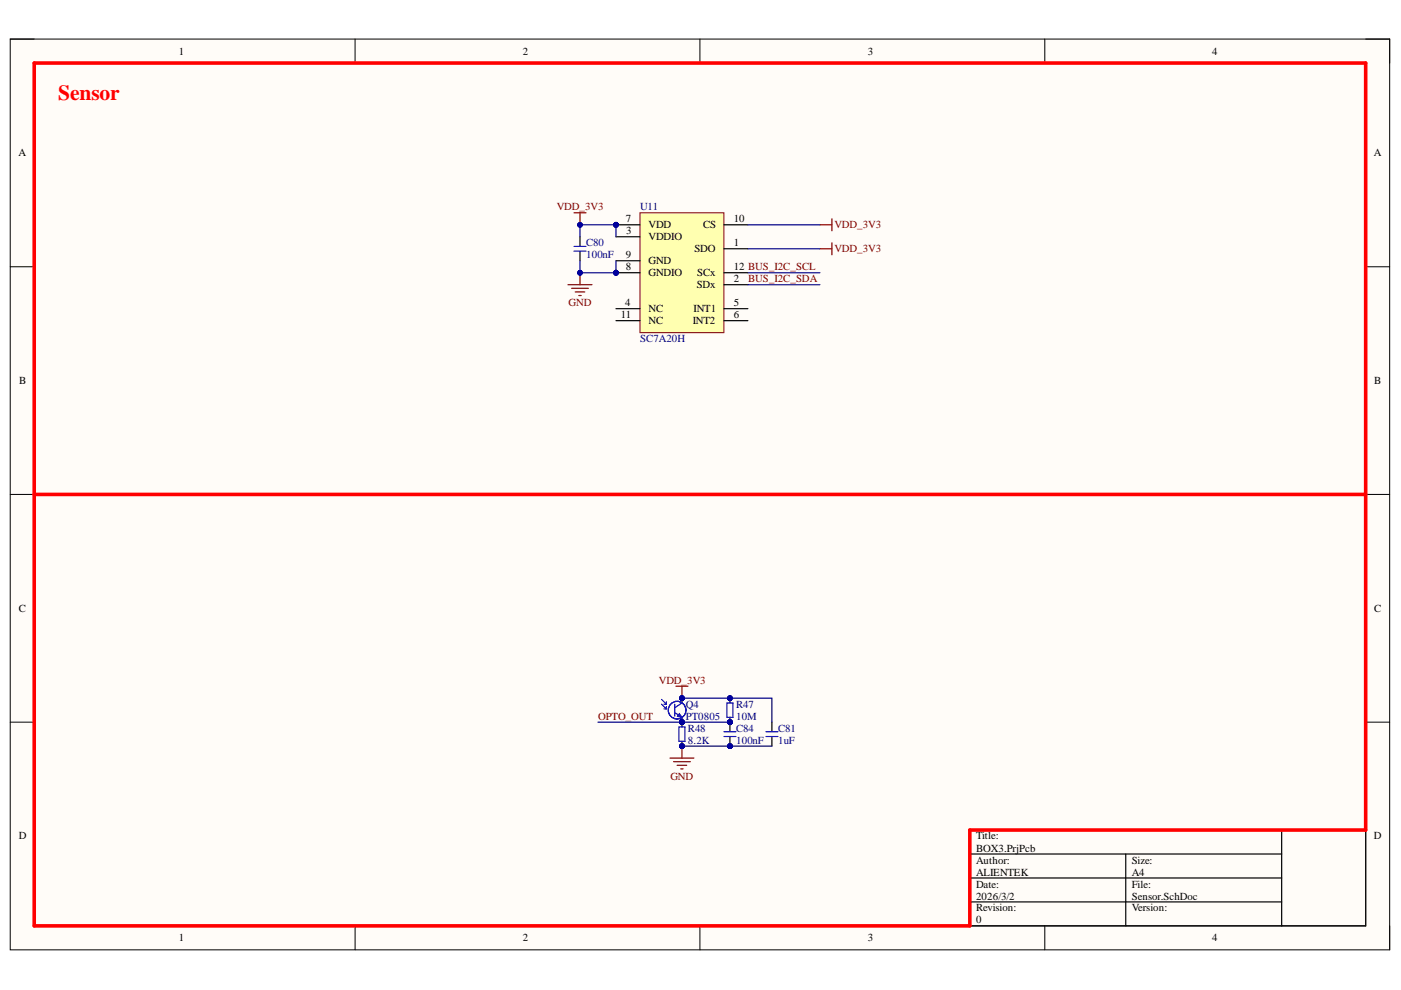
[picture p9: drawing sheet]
<svg xmlns="http://www.w3.org/2000/svg" width="297mm" height="210mm" viewBox="0 0 297 210" stroke-linecap="round" stroke-linejoin="round" font-family="sans-serif">
<path d="M2.2 8.3h292.4v193.1h-292.4z" fill-rule="evenodd" fill="#fffcf8"/>
<path d="M2.2 8.3h292.4v193.1h-292.4z" fill="none" stroke="#000" stroke-width=".21"/>
<path d="M7.3 13.4h282.3v182.9h-282.3z" fill-rule="evenodd" fill="#fffcf8"/>
<g fill="none" stroke="#000" stroke-width=".21">
<path d="M2.2 8.3h5.1M7.3 13.4h282.3v182.9h-282.3zM75.3 8.3v5.1M148.4 8.3v5.1M221.5 8.3v5.1M289.6 8.3h5v5.1M2.2 56.6h5.1M289.6 56.6h5M2.2 104.8h5.1M289.6 104.8h5M2.2 153.1h5.1M289.6 153.1h5"/>
<path d="M75.3 196.3v5.1M148.4 196.3v5.1M221.5 196.3v5.1M294.6 196.3v5.1"/>
</g>
<path d="M205.6 176h84v20.3h-84zM271.7 176v20.3M205.6 181.1h66.1M205.6 186.2h66.1M205.6 191.2h66.1M238.7 181.1v15.2" fill="none" stroke="#000" stroke-width=".25"/>
<path d="M7.3 13.4h282.3v162.6h-84v20.3h-198.3z" fill="none" stroke="#f00" stroke-width=".76"/>
<circle cx="130.6" cy="47.7" r=".51" fill="#000080"/>
<circle cx="130.6" cy="47.7" r=".51" fill="none" stroke="#000080" stroke-width=".21"/>
<circle cx="130.6" cy="57.8" r=".51" fill="#000080"/>
<circle cx="130.6" cy="57.8" r=".51" fill="none" stroke="#000080" stroke-width=".21"/>
<path d="M135.7 45.1h17.8v25.4h-17.8z" fill-rule="evenodd" fill="#ffffb0"/>
<path d="M135.7 45.1h17.8v25.4h-17.8z" fill="none" stroke="#800000" stroke-width=".21"/>
<path d="M130.6 50.2h5.1M130.6 47.7h5.1M153.5 52.7h5.1M130.6 65.4h5.1M153.5 60.4h5.1M153.5 65.4h5.1M153.5 68h5.1" fill="none" stroke="#000" stroke-width=".25"/>
<circle cx="130.6" cy="47.7" r=".51" fill="#000080"/>
<circle cx="130.6" cy="47.7" r=".51" fill="none" stroke="#000080" stroke-width=".21"/>
<path d="M130.6 57.8h5.1" fill="none" stroke="#000" stroke-width=".25"/>
<circle cx="130.6" cy="57.8" r=".51" fill="#000080"/>
<circle cx="130.6" cy="57.8" r=".51" fill="none" stroke="#000080" stroke-width=".21"/>
<path d="M123 50.2v2M123 53.3v2M130.6 55.3h5.1M153.5 47.7h5.1M153.5 57.8h5.1M130.6 68h5.1" fill="none" stroke="#000" stroke-width=".25"/>
<path d="M121.7 52.2h2.5M121.7 53.3h2.5" fill="none" stroke="#00f" stroke-width=".25"/>
<path d="M123 57.8v2.6M120.4 60.4h5.1M121.2 61.1h3.6M122 61.9h2M122.7 62.7h.5" fill="none" stroke="#800000" stroke-width=".25"/>
<circle cx="123" cy="57.8" r=".51" fill="#000080"/>
<circle cx="123" cy="57.8" r=".51" fill="none" stroke="#000080" stroke-width=".21"/>
<path d="M121.7 45.1h2.5M123 45.1v2.6" fill="none" stroke="#800000" stroke-width=".25"/>
<circle cx="123" cy="47.7" r=".51" fill="#000080"/>
<circle cx="123" cy="47.7" r=".51" fill="none" stroke="#000080" stroke-width=".21"/>
<path d="M173.8 47.7h2.6M173.8 52.7h2.6M176.4 46.4v2.5M176.4 51.5v2.5M144.6 158.2v2.5M142 160.7h5.1M142.8 161.5h3.6M143.6 162.3h2M144.3 163h.5" fill="none" stroke="#800000" stroke-width=".25"/>
<circle cx="144.6" cy="158.2" r=".51" fill="#000080"/>
<circle cx="144.6" cy="158.2" r=".51" fill="none" stroke="#000080" stroke-width=".21"/>
<circle cx="144.6" cy="153.1" r=".51" fill="#000080"/>
<circle cx="144.6" cy="153.1" r=".51" fill="none" stroke="#000080" stroke-width=".21"/>
<circle cx="144.6" cy="158.2" r=".51" fill="#000080"/>
<circle cx="144.6" cy="158.2" r=".51" fill="none" stroke="#000080" stroke-width=".21"/>
<path d="M144.6 153.1v1" fill="none" stroke="#000" stroke-width=".25"/>
<circle cx="144.6" cy="153.1" r=".51" fill="#000080"/>
<circle cx="144.6" cy="153.1" r=".51" fill="none" stroke="#000080" stroke-width=".21"/>
<path d="M144.6 157.2v1" fill="none" stroke="#000" stroke-width=".25"/>
<circle cx="144.6" cy="158.2" r=".51" fill="#000080"/>
<circle cx="144.6" cy="158.2" r=".51" fill="none" stroke="#000080" stroke-width=".21"/>
<path d="M144 154.1h1.2v3.1h-1.2z" fill="none" stroke="#00f" stroke-width=".25"/>
<path d="M143.3 145.5h2.6M144.6 145.5v2.5" fill="none" stroke="#800000" stroke-width=".25"/>
<circle cx="144.6" cy="148" r=".51" fill="#000080"/>
<circle cx="144.6" cy="148" r=".51" fill="none" stroke="#000080" stroke-width=".21"/>
<path d="M163.7 153.1v2M163.7 156.2v2" fill="none" stroke="#000" stroke-width=".25"/>
<path d="M162.4 155.1h2.5M162.4 156.2h2.5" fill="none" stroke="#00f" stroke-width=".25"/>
<path d="M7.3 104.8h282.3" fill="none" stroke="#f00" stroke-width=".76"/>
<circle cx="144.6" cy="153.1" r=".51" fill="#000080"/>
<circle cx="144.6" cy="153.1" r=".51" fill="none" stroke="#000080" stroke-width=".21"/>
<circle cx="144.6" cy="148" r=".51" fill="#000080"/>
<circle cx="144.6" cy="148" r=".51" fill="none" stroke="#000080" stroke-width=".21"/>
<path d="M144.6 152.1v1" fill="none" stroke="#000" stroke-width=".25"/>
<circle cx="144.6" cy="153.1" r=".51" fill="#000080"/>
<circle cx="144.6" cy="153.1" r=".51" fill="none" stroke="#000080" stroke-width=".21"/>
<path d="M144.6 148v1" fill="none" stroke="#000" stroke-width=".25"/>
<circle cx="144.6" cy="148" r=".51" fill="#000080"/>
<circle cx="144.6" cy="148" r=".51" fill="none" stroke="#000080" stroke-width=".21"/>
<path d="M143.1 149.3v2.5M143.1 151.1l1.5 1M144.6 149l-1.5 1.1" fill="none" stroke="#00f" stroke-width=".25"/>
<path d="M144 151.3l.6 .8-1-.2z" fill="#00f"/>
<g fill="none" stroke="#00f" stroke-width=".25">
<path d="M140.3 148.3l1 1M140.3 149.3l1 1M140.8 150.3h.5M140.8 149.3h.5M141.3 148.8v.5M141.3 149.8v.5M144 151.3l.6 .8-1-.2z"/>
<circle cx="143.6" cy="150.6" r="1.87"/>
</g>
<circle cx="154.8" cy="148" r=".51" fill="#000080"/>
<circle cx="154.8" cy="148" r=".51" fill="none" stroke="#000080" stroke-width=".21"/>
<circle cx="154.8" cy="153.1" r=".51" fill="#000080"/>
<circle cx="154.8" cy="153.1" r=".51" fill="none" stroke="#000080" stroke-width=".21"/>
<path d="M154.8 148v1" fill="none" stroke="#000" stroke-width=".25"/>
<circle cx="154.8" cy="148" r=".51" fill="#000080"/>
<circle cx="154.8" cy="148" r=".51" fill="none" stroke="#000080" stroke-width=".21"/>
<path d="M154.8 152.1v1" fill="none" stroke="#000" stroke-width=".25"/>
<circle cx="154.8" cy="153.1" r=".51" fill="#000080"/>
<circle cx="154.8" cy="153.1" r=".51" fill="none" stroke="#000080" stroke-width=".21"/>
<path d="M154.1 149h1.3v3.1h-1.3z" fill="none" stroke="#00f" stroke-width=".25"/>
<circle cx="154.8" cy="153.1" r=".51" fill="#000080"/>
<circle cx="154.8" cy="153.1" r=".51" fill="none" stroke="#000080" stroke-width=".21"/>
<circle cx="154.8" cy="158.2" r=".51" fill="#000080"/>
<circle cx="154.8" cy="158.2" r=".51" fill="none" stroke="#000080" stroke-width=".21"/>
<path d="M154.8 153.1v2" fill="none" stroke="#000" stroke-width=".25"/>
<circle cx="154.8" cy="153.1" r=".51" fill="#000080"/>
<circle cx="154.8" cy="153.1" r=".51" fill="none" stroke="#000080" stroke-width=".21"/>
<path d="M154.8 156.2v2" fill="none" stroke="#000" stroke-width=".25"/>
<circle cx="154.8" cy="158.2" r=".51" fill="#000080"/>
<circle cx="154.8" cy="158.2" r=".51" fill="none" stroke="#000080" stroke-width=".21"/>
<path d="M153.5 155.1h2.5M153.5 156.2h2.5" fill="none" stroke="#00f" stroke-width=".25"/>
<path d="M130.6 47.7v2.5" fill="none" stroke="#000080" stroke-width=".25"/>
<circle cx="130.6" cy="47.7" r=".51" fill="#000080"/>
<circle cx="130.6" cy="47.7" r=".51" fill="none" stroke="#000080" stroke-width=".21"/>
<path d="M130.6 47.7h-7.6v2.5" fill="none" stroke="#000080" stroke-width=".25"/>
<circle cx="130.6" cy="47.7" r=".51" fill="#000080"/>
<circle cx="130.6" cy="47.7" r=".51" fill="none" stroke="#000080" stroke-width=".21"/>
<circle cx="123" cy="47.7" r=".51" fill="#000080"/>
<circle cx="123" cy="47.7" r=".51" fill="none" stroke="#000080" stroke-width=".21"/>
<path d="M123 55.3v2.5h7.6" fill="none" stroke="#000080" stroke-width=".25"/>
<circle cx="123" cy="57.8" r=".51" fill="#000080"/>
<circle cx="123" cy="57.8" r=".51" fill="none" stroke="#000080" stroke-width=".21"/>
<circle cx="130.6" cy="57.8" r=".51" fill="#000080"/>
<circle cx="130.6" cy="57.8" r=".51" fill="none" stroke="#000080" stroke-width=".21"/>
<path d="M130.6 55.3v2.5" fill="none" stroke="#000080" stroke-width=".25"/>
<circle cx="130.6" cy="57.8" r=".51" fill="#000080"/>
<circle cx="130.6" cy="57.8" r=".51" fill="none" stroke="#000080" stroke-width=".21"/>
<path d="M158.6 57.8h15.2M158.6 47.7h15.2M158.6 52.7h15.2M158.6 60.4h15.2M144.6 158.2h10.2" fill="none" stroke="#000080" stroke-width=".25"/>
<circle cx="144.6" cy="158.2" r=".51" fill="#000080"/>
<circle cx="144.6" cy="158.2" r=".51" fill="none" stroke="#000080" stroke-width=".21"/>
<circle cx="154.8" cy="158.2" r=".51" fill="#000080"/>
<circle cx="154.8" cy="158.2" r=".51" fill="none" stroke="#000080" stroke-width=".21"/>
<path d="M154.8 158.2h8.9" fill="none" stroke="#000080" stroke-width=".25"/>
<circle cx="154.8" cy="158.2" r=".51" fill="#000080"/>
<circle cx="154.8" cy="158.2" r=".51" fill="none" stroke="#000080" stroke-width=".21"/>
<path d="M144.6 153.1h10.2" fill="none" stroke="#000080" stroke-width=".25"/>
<circle cx="154.8" cy="153.1" r=".51" fill="#000080"/>
<circle cx="154.8" cy="153.1" r=".51" fill="none" stroke="#000080" stroke-width=".21"/>
<circle cx="144.6" cy="153.1" r=".51" fill="#000080"/>
<circle cx="144.6" cy="153.1" r=".51" fill="none" stroke="#000080" stroke-width=".21"/>
<path d="M126.8 153.1h17.8" fill="none" stroke="#000080" stroke-width=".25"/>
<circle cx="144.6" cy="153.1" r=".51" fill="#000080"/>
<circle cx="144.6" cy="153.1" r=".51" fill="none" stroke="#000080" stroke-width=".21"/>
<path d="M144.6 148h19.1v5.1" fill="none" stroke="#000080" stroke-width=".25"/>
<circle cx="144.6" cy="148" r=".51" fill="#000080"/>
<circle cx="144.6" cy="148" r=".51" fill="none" stroke="#000080" stroke-width=".21"/>
<circle cx="154.8" cy="148" r=".51" fill="#000080"/>
<circle cx="154.8" cy="148" r=".51" fill="none" stroke="#000080" stroke-width=".21"/>
<text font-size="4.6" fill="#f00" x="12.4" y="21.2">Sensor</text>
<g font-size="2.3">
<text x="37.9" y="11.6">1</text>
<text x="110.8" y="11.6">2</text>
<text x="184" y="11.6">3</text>
<text x="257" y="11.6">4</text>
<text x="3.9" y="33.1">A</text>
<text x="291.3" y="33.1">A</text>
<text x="132.7" y="47.1">7</text>
<text x="155.6" y="47.1">10</text>
<text x="132.7" y="49.7">3</text>
<text x="137.5" y="51">VDDIO</text>
<text x="137.5" y="48.4">VDD</text>
<text x="147.2" y="53.5">SDO</text>
<text x="149.1" y="48.4">CS</text>
<text x="155.6" y="52.3">1</text>
<text x="132.7" y="57.3">8</text>
<text x="132.7" y="54.8">9</text>
<text x="137.5" y="58.6">GNDIO</text>
<text x="137.5" y="56.1">GND</text>
<text x="147.8" y="58.6">SCx</text>
<text x="155.6" y="59.9">2</text>
<text x="155.6" y="57.3">12 BUS_I2C_SCL</text>
<text x="132.6" y="64.9">4</text>
<text x="147.7" y="61.1">SDx</text>
<text x="155.6" y="64.9">5</text>
<text x="131.6" y="67.5">11</text>
<text x="137.5" y="66.2">NC</text>
<text x="137.5" y="68.7">NC</text>
<text x="146.9" y="68.7">INT2</text>
<text x="147" y="66.2">INT1</text>
<text x="155.6" y="67.5">6</text>
<text x="4.1" y="81.4">B</text>
<text x="291.4" y="81.4">B</text>
<text x="4" y="129.7">C</text>
<text x="291.4" y="129.7">C</text>
<text x="4" y="178">D</text>
<text x="206.9" y="178">Title:</text>
<text x="291.3" y="178">D</text>
<text x="206.9" y="183.1">Author:</text>
<text x="206.9" y="180.6">BOX3.PrjPcb</text>
<text x="206.9" y="185.6">ALIENTEK</text>
<text x="239.9" y="183.1">Size:</text>
<text x="239.9" y="185.6">A4</text>
<text x="206.9" y="188.2">Date:</text>
<text x="206.9" y="190.7">2026/3/2</text>
<text x="239.9" y="188.2">File:</text>
<text x="239.9" y="190.7">Sensor.SchDoc</text>
<text x="206.9" y="193.3">Revision:</text>
<text x="206.9" y="195.8">0</text>
<text x="239.9" y="193.3">Version:</text>
<text x="37.9" y="199.6">1</text>
<text x="110.8" y="199.6">2</text>
<text x="184" y="199.6">3</text>
<text x="257" y="199.6">4</text>
</g>
<g font-size="2.3" fill="#800000">
<text x="118" y="44.6">VDD_3V3</text>
<text x="176.9" y="48.4">VDD_3V3</text>
<text x="176.9" y="53.5">VDD_3V3</text>
<text x="158.6" y="59.9">BUS_I2C_SDA</text>
<text x="120.6" y="64.9">GND</text>
<text x="139.7" y="145">VDD_3V3</text>
<text x="126.8" y="152.6">OPTO_OUT</text>
<text x="142.1" y="165.3">GND</text>
</g>
<g font-size="2.3" fill="#000080">
<text x="135.7" y="44.6">U11</text>
<text x="124.3" y="52.3">C80</text>
<text x="124.3" y="54.8">100nF</text>
<text x="135.7" y="72.5">SC7A20H</text>
<text x="145.4" y="150.1">Q4</text>
<text x="145.4" y="152.6">PT0805</text>
<text x="145.9" y="155.1">R48</text>
<text x="156.1" y="150.1">R47</text>
<text x="156.1" y="152.6">10M</text>
<text x="156.1" y="155.1">C84</text>
<text x="165" y="155.1">C81</text>
<text x="145.9" y="157.7">8.2K</text>
<text x="156.1" y="157.7">100nF</text>
<text x="165" y="157.7">1uF</text>
</g>
</svg>
